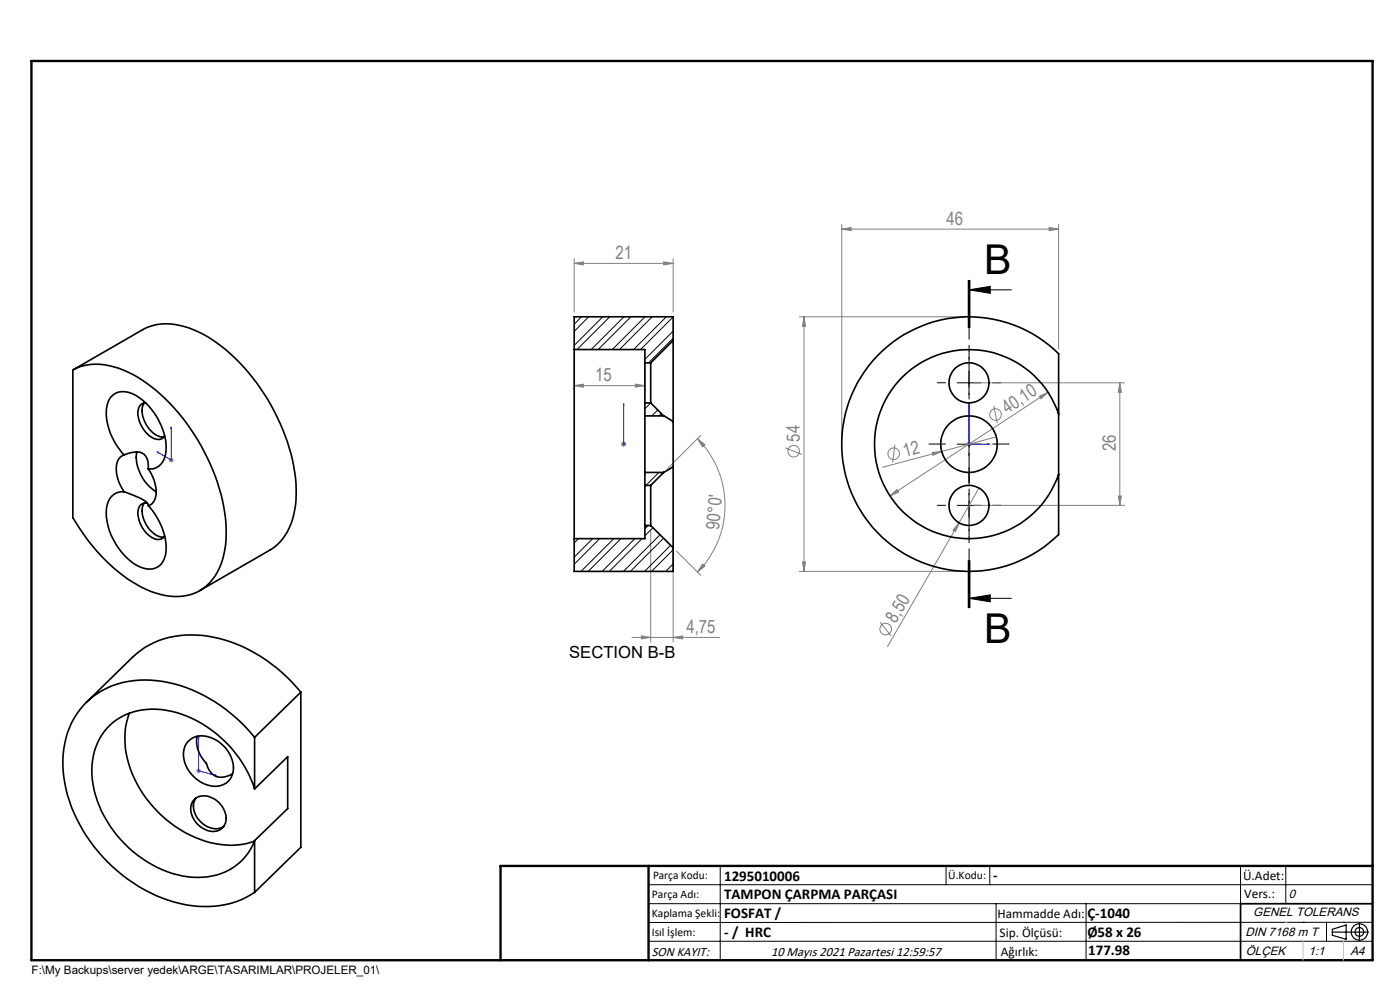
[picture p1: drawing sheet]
<svg xmlns="http://www.w3.org/2000/svg" width="297mm" height="210mm" viewBox="0 0 297 210" stroke-linecap="round" stroke-linejoin="round" font-family="sans-serif">
<g fill="none" stroke="#808080" stroke-width=".21">
<path d="M121.8 55.9l2-.3v.6zM121.8 54.9v11.3M121.8 55.9h21M140.8 55.6l2 .3-2 .3zM142.8 54.9v11.3M178.6 48.6l2-.3v.6zM178.6 47.6v45.6M178.6 48.6h46M222.6 48.3l2 .3-2 .3zM224.6 47.6v26.4M121.8 75.2v7.6M136.8 78v4.8"/>
<path d="M169.6 67.2h35M170.6 67.2l.3 2h-.6zM170.6 67.2v54M35.8 97.6h1M36 97.3l.7 .7M36.3 97.1v1M36.7 97.3l-.7 .7M121.8 81.8l2-.3v.6zM121.8 81.8h15M131.8 94.2h1M131.9 93.9l.7 .7M132.3 93.7v1"/>
<path d="M132.6 93.9l-.7 .7M134.8 81.5l2 .3-2 .3zM148 93.1l1.5 1.2-.5 .5zM148 93.1a20 20 0 0 1 0 28.2M148.7 92.3l-7.2 7.2M166.6 95l3.5 1.4M189.8 94.4l-.4 3.7M197.8 96l2-.2-1.9 .8zM205.1 94.2h1M205.2 93.9l.7 .7M205.6 93.7v1M205.9 93.9l-.7 .7"/>
<path d="M206.6 81.2h31.9M210.8 86.1l.8 3.7M211.3 92.7l-24.1 6.4M220.5 84.1l1.8-.9-1.5 1.4zM222.3 83.2l-33.5 22M237.6 81.2v26M237.6 81.2l.3 2h-.7zM138 112.5v23.7M142.8 117.2v19M143.5 116.9l5.2 5.2M149 119.7l.5 .4-1.5 1.2zM170.3 119.2h.6l-.3 2z"/>
<path d="M188.8 105.2l1.5-1.4 .3 .6zM203.4 110.9l-.7 1.9-.5-.3zM203.4 110.9l-15.1 26.3M206.6 107.2h31.9M207.7 103.5l-4.3 7.4M237.2 105.2h.7l-.3 2zM134.1 135.2h18.6M136.1 134.9l1.9 .3-1.9 .3zM142.8 135.2l2-.3v.6zM169.6 121.2h35M186.7 132l2.4 2.9M41.6 163.5h1"/>
<path d="M41.8 163.2l.7 .7M42.1 163v1M42.5 163.2l-.7 .7"/>
<circle cx="168.4" cy="95.7" r="1.23"/>
<circle cx="189.6" cy="96.2" r="1.23"/>
<circle cx="211.2" cy="87.9" r="1.24"/>
<circle cx="187.9" cy="133.4" r="1.22"/>
</g>
<g fill="none" stroke="#000" stroke-width=".21">
<path d="M205.4 59.5v10M205.6 59.5v10M205.8 59.5v10M205.6 61.5h9M205.6 61.5l4.5-.8v1.5zM205.6 78.7v5M203.1 81.2h5M203.1 94.2h5M205.6 91.7v5M203.1 107.2h5M205.4 118.9v10M205.6 104.7v5"/>
<path d="M205.6 118.9v10M205.8 118.9v10zM205.6 126.9h9M205.6 126.9l4.5-.7v1.5zM137.6 187.7h153.6M137.6 191.7h153.6M137.6 199.7h153.6M152.8 183.7v20M200.7 183.7v4M210 183.7v4M211.3 191.7v12M230.4 191.7v12"/>
<path d="M263.2 183.7v20M272.8 183.7v8M276.4 195.6h.1M281.4 195.6v4.1M285 195.6h.1M291.2 195.6l-153.6 .1"/>
</g>
<g fill="none" stroke="#000" stroke-width=".25">
<path d="M282.6 197.7h7.8M282.6 197.1l3-.9v3l-3-.8zM288.4 195.8v3.8M106.2 203.7h185"/>
<circle cx="288.4" cy="197.7" r="1.74"/>
<circle cx="288.4" cy="197.7" r=".93"/>
</g>
<g fill="none" stroke="#00f" stroke-width=".21">
<path d="M33.3 95.8l.3 .1v.2zM36.3 90.6v7l-3-1.8M36.3 90.6l.1 .4-.2-.1zM132.3 94.1v.2zM132.3 85.6v.5v-.5M132.3 94.2h.1M132.3 85.6v8.6M205.6 85.6v8.6h4.3M205.6 85.6l.1 .5h-.2zM209.4 94.1l.5 .1-.5 .1zM42.1 156.1v7.4l3.8 1M42.1 156.1l.1 .4h-.2z"/>
<path d="M45.5 164.3l.4 .2h-.4z"/>
</g>
<path d="M205.6 76.2v-1.8M200.6 81.2h-1.8M200.6 94.2h-3.5M205.6 86.2v1.7M205.6 89.2v-3.5M205.6 99.2v3.5M210.6 81.2h1.7M210.6 94.2h3.5M200.6 107.2h-1.8M205.6 102.2v-1.8M205.6 112.2v1.7M210.6 107.2h1.7" fill="none" stroke="#000" stroke-width=".21" stroke-dasharray="15.2 1.3 1.3 1.3"/>
<path d="M205.6 59.5v69.4" fill="none" stroke="#000" stroke-width=".21" stroke-dasharray="6.3 1.3 1.3 1.3" stroke-dashoffset="4"/>
<path d="M291.2 191.7h-28v12" fill="none" stroke="#000" stroke-width=".35"/>
<path d="M6.7 12.9h284.5v190.8h-284.5zM137.6 183.7v20M291.2 183.7h-185v20" fill="none" stroke="#000" stroke-width=".5"/>
<path d="M276.4 199.7v4M285 199.7v4" fill="none" stroke="#c0c0c0" stroke-width=".21"/>
<path d="M272.8 195.6h.1" fill="none" stroke="#c0c0c0" stroke-width=".25"/>
<path d="M205.6 61.5l4.5-.8v1.5zM205.6 126.9l4.5-.7v1.5z" fill="#000"/>
<g fill="#00f">
<path d="M209.4 94.1l.5 .1-.5 .1zM205.6 85.6l.1 .5h-.2z"/>
<path d="M45.5 164.3l.4 .2h-.4zM42.1 156.1l.1 .4h-.2zM33.3 95.8l.3 .3v-.2zM36.3 90.6l-.1 .3 .2 .1zM132.3 94.1v.2zM132.3 85.6v.5zM132.3 94.1v.2zM132.3 85.6v.5z"/>
</g>
<g fill="#808080">
<path d="M197.8 96l2-.2-1.9 .8z"/>
<path d="M203.4 110.9l-.7 1.9-.5-.3z"/>
<path d="M222.6 48.3l2 .3-2 .3zM178.6 48.6l2-.3v.6zM140.8 55.6l2 .3-2 .3zM121.8 55.9l2-.3v.6zM142.8 135.2l2-.3v.6zM136.1 134.9l1.9 .3-1.9 .3z"/>
<path d="M121.8 81.8l2-.3v.6zM134.8 81.5l2 .3-2 .3z"/>
<path d="M188.8 105.2l1.8-.8-.3-.6zM220.5 84.1l.3 .5 1.5-1.4z"/>
<path d="M149 119.7l.5 .4-1.5 1.2zM148 93.1l1.5 1.2-.5 .5z"/>
<path d="M237.2 105.2h.7l-.3 2zM237.6 81.2l.3 2h-.7z"/>
<path d="M170.6 67.2l.3 2h-.6zM170.3 119.2h.6l-.3 2z"/>
</g>
<g fill="none" stroke="#000" stroke-width=".35">
<path d="M15.5 78.5a12 12 0 0 1 10.6 0 33.5 33.5 0 0 1 14.3 12.4 40 40 0 0 1 7.6 22.6 14 14 0 0 1-4.7 11.2 11 11 0 0 1-10.2 1.1 30.6 30.6 0 0 1-13.6-10.2l-2.5-3.4-1.5-2.4zM15.5 78.5l14.8-8.6a12 12 0 0 1 10.7 0 33.5 33.5 0 0 1 14.2 12.5 40 40 0 0 1 7.6 22.5 14 14 0 0 1-4.6 11.2l-15.8 9.2M121.8 74.1v40.2M121.8 74.1h15v2.9M136.8 77v8.5M136.8 77h1.2M138 77v8.5M142.8 72.2v17.3M142.8 72.2l-4.8 4.8M142.8 72.2v-5h-21v6.9M186.1 75.5a27 27 0 0 1 38.5-.5v38.4a27 27 0 0 1-38 .1 27 27 0 0 1-.5-38zM26.3 96.5a12.9 12.9 0 0 1-3.6-10.3 3.5 3.5 0 0 1 5.1-2.8 13.4 13.4 0 0 1 7.4 12.7 3.5 3.5 0 0 1-3.7 3.4"/>
<path d="M26.3 96.5a2.74 2.74 0 0 0-1.6 2.9 8.8 8.8 0 0 0 1.6 4.9M26.3 96.5a4.3 4.3 0 0 1 4.3-.1 3.7 3.7 0 0 1 .9 3.1M29 95.9a8.9 8.9 0 0 0 4.1 8.4M30.6 85.5a4.6 4.6 0 0 0 .8 5.1 4 4 0 0 0 3.4 2.1M30.9 85.5a2.04 2.04 0 0 0-1.6 2.8 6 6 0 0 0 4 4.9h.4a1.38 1.38 0 0 0 1.2-.7M31.5 99.5a7.8 7.8 0 0 1 1.4 6.4l-.2 .3a1.89 1.89 0 0 1-1.2 1.1M136.8 88.2v12M136.8 88.2h4M136.8 85.5v2.7M136.8 85.5h1.2M138 85.5l2.8 2.7M140.8 88.2l2 1.3"/>
<path d="M142.8 89.5v9.5M142.8 99l-2 1.2M142.8 99v17.2M224.6 87.8a20.1 20.1 0 0 0-30.9-9.8 20.1 20.1 0 0 0 0 32.4 20.1 20.1 0 0 0 30.9-9.8M26.3 104.3a3.5 3.5 0 0 0-3.7 3.4 13.6 13.6 0 0 0 6.9 12.4 3.7 3.7 0 0 0 3.8 .2 3.7 3.7 0 0 0 1.9-3.3 13.5 13.5 0 0 0-3.7-9.7M26.3 104.3l.7 .3a9.3 9.3 0 0 1 4.4 2.3l.1 .4M30.6 106.7a3.9 3.9 0 0 0 .2 4.1 5.1 5.1 0 0 0 3.6 3.1h.4M31.3 106.7a1.72 1.72 0 0 0-2.1 1.9 6.1 6.1 0 0 0 4.1 5.8l1.1-.1 .5-.6M121.8 114.3v6.9h21v-5M136.8 103v8.5M136.8 100.2h4M136.8 111.5v2.8h-15"/>
<path d="M136.8 100.2v2.8M136.8 111.5h1.2M136.8 103h1.2M138 103v8.5M138 111.5l4.8 4.7M140.8 100.2l-2.8 2.8M27.4 151.3a18.4 18.4 0 0 0 2.3 16.1 24.5 24.5 0 0 0 17 11.7 15.5 15.5 0 0 0 7.3-.6M39.7 157.5a4.4 4.4 0 0 1 5.7-.7 6.9 6.9 0 0 1 4 7.2 4 4 0 0 1-5.8 2.4 6.8 6.8 0 0 1-4.4-8zM41.8 156.2a6.3 6.3 0 0 0 2 5.7 3.3 3.3 0 0 0 5.1 2.5l.4-.2M54 156.4a32.1 32.1 0 0 0-20.8-12 17.2 17.2 0 0 0-17.5 8 21.2 21.2 0 0 0-1 17.6 33.9 33.9 0 0 0 24.7 21.9 19.7 19.7 0 0 0 14.6-2.6M54 156.4v10.9M63.8 146.8a32.5 32.5 0 0 0-20.8-12 18.2 18.2 0 0 0-14.8 4.6l-9.9 9.6"/>
<path d="M63.8 146.8v32.9l-9.8 9.6M63.8 146.8l-9.8 9.6M41.4 169.4a4 4 0 0 1 5.4 1.3 3.7 3.7 0 0 1 .4 4.9 3.9 3.9 0 0 1-5.4-.9 3.9 3.9 0 0 1-.7-5zM41.6 169.3a4.2 4.2 0 0 0 1.4 5.4 3.8 3.8 0 0 0 4.4 .6M54 167.3a25 25 0 0 0-19.6-16.8 13.1 13.1 0 0 0-12.8 5.5 15.8 15.8 0 0 0-.9 14 24.9 24.9 0 0 0 19.1 16 13.1 13.1 0 0 0 12.9-5.1l1.3-2.6M54 178.3v11M54 167.3l7-6.8v11l-7 6.8"/>
<circle cx="205.6" cy="94.2" r="6"/>
<circle cx="205.6" cy="81.2" r="4.3"/>
<circle cx="205.6" cy="107.2" r="4.3"/>
</g>
<g fill="none" stroke="#000" stroke-width=".21">
<path d="M123.4 67.2l-1.6 1.6M124.9 67.2l-3.1 3.1M127.9 67.2l-6.1 6.1M129.4 67.2l-7 6.9M132.4 67.2l-7 6.9M133.8 67.2l-6.9 6.9M136.8 67.2l-6.9 6.9M138.4 67.2l-7 6.9M141.4 67.2l-7 6.9M142.8 70.2l-6 6M142.8 67.2l-6.9 6.9M142.8 71.7l-5.2 5.3"/>
<path d="M138 85.5l-1.2 1.2M139.6 87l-1.3 1.2M140.3 87.7l-.5 .5M122.7 114.3l-.9 .9M125.7 114.3l-3.9 3.9M127.2 114.3l-5.4 5.4M130.2 114.3l-6.9 6.9M131.7 114.3l-6.9 6.9M134.7 114.3l-7 6.9M136.2 114.3l-6.9 6.9M137.5 111.5l-.7 .7M138.5 111.9l-1.7 1.8"/>
<path d="M139.8 100.2l-2.8 2.8M140 113.4l-7.7 7.8M140.8 114.2l-7.1 7M142.3 115.7l-5.6 5.5M142.8 119.6l-1.6 1.6M142.8 116.6l-4.6 4.6M142.8 121.1l-.1 .1"/>
</g>
<g font-size="8.7">
<text x="208.8" y="58">B</text>
<text x="208.8" y="136.3">B</text>
</g>
<g font-size="3.9" fill="#808080">
<text x="200.8" y="47.7">46</text>
<text x="130.6" y="55">21</text>
<text x="126.3" y="80.9">15</text>
<text x="213.6" y="87.9" transform="rotate(-33 213.6 87.9)">40,10</text>
<text x="169.7" y="93.7" transform="rotate(-90 169.7 93.7)">54</text>
<text x="236.7" y="95.7" transform="rotate(-90 236.7 95.7)">26</text>
<text x="191.9" y="97" transform="rotate(-15 191.9 97)">12</text>
<text x="152.6" y="112.5" transform="rotate(-85 152.6 112.5)">90°0'</text>
<text x="145.6" y="134.3">4,75</text>
<text x="190.1" y="132.3" transform="rotate(-60 190.1 132.3)">8,50</text>
</g>
<text font-size="3.5" x="120.8" y="139.5">SECTION B-B</text>
<g font-size="3.2">
<text x="153.6" y="186.8">1295010006</text>
<text x="153.6" y="190.8">TAMPON ÇARPMA PARÇASI</text>
<text x="210.7" y="186.6">-</text>
<text x="153.6" y="194.8">FOSFAT /</text>
<text x="230.7" y="194.8">Ç-1040</text>
<text x="153.6" y="198.8">- / HRC</text>
<text x="230.7" y="198.7">Ø58 x 26</text>
<text x="230.8" y="202.6">177.98</text>
</g>
<g font-size="2.8">
<text x="263.7" y="186.7">Ü.Adet:</text>
<text x="263.9" y="190.5">Vers.:</text>
<text x="211.6" y="194.8">Hammadde Adı:</text>
<text x="138.3" y="202.8">SON KAYIT:</text>
<text x="163.6" y="202.8">10 Mayıs 2021 Pazartesi 12:59:57</text>
<text x="212.1" y="198.7">Sip. Ölçüsü:</text>
<text x="212.3" y="202.7">Ağırlık:</text>
</g>
<g font-size="2.6">
<text x="273.4" y="190.4">0</text>
<text x="265.9" y="194.4">GENEL TOLERANS</text>
<text x="264.2" y="198.5">DIN 7168 m T</text>
<text x="264.3" y="202.6">ÖLÇEK</text>
<text x="277.6" y="202.6">1:1</text>
<text x="286.5" y="202.6">A4</text>
</g>
<g font-size="2.5">
<text x="138.3" y="190.5">Parça Adı:</text>
<text x="138.5" y="186.5">Parça Kodu:</text>
<text x="201.2" y="186.5">Ü.Kodu:</text>
<text x="138.3" y="194.5">Kaplama Şekli:</text>
<text x="138.3" y="198.6">Isıl İşlem:</text>
<text x="6.7" y="206.7">F:\My Backups\server yedek\ARGE\TASARIMLAR\PROJELER_01\</text>
</g>
</svg>
